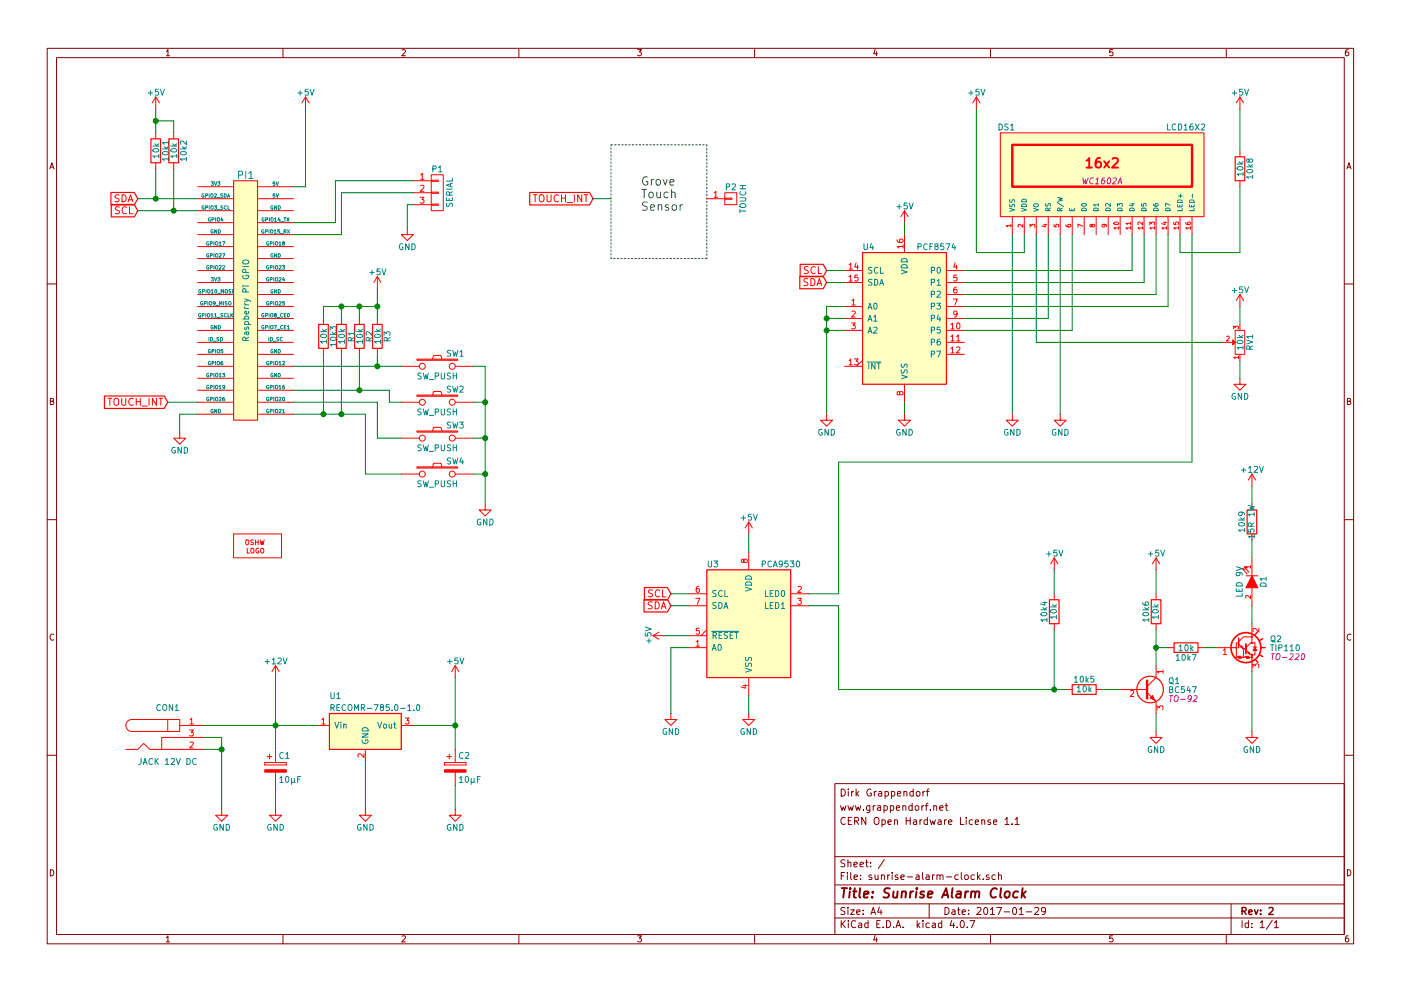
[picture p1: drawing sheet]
EESchema Schematic File Version 2
LIBS:power
LIBS:device
LIBS:transistors
LIBS:conn
LIBS:linear
LIBS:regul
LIBS:74xx
LIBS:cmos4000
LIBS:adc-dac
LIBS:memory
LIBS:xilinx
LIBS:microcontrollers
LIBS:dsp
LIBS:microchip
LIBS:analog_switches
LIBS:motorola
LIBS:texas
LIBS:intel
LIBS:audio
LIBS:interface
LIBS:digital-audio
LIBS:philips
LIBS:display
LIBS:cypress
LIBS:siliconi
LIBS:opto
LIBS:atmel
LIBS:contrib
LIBS:valves
LIBS:dc-dc
LIBS:grappendorf
LIBS:OSHW
LIBS:raspberry_pi
LIBS:sunrise-alarm-clock-cache
EELAYER 25 0
EELAYER END
$Descr A4 11693 8268
encoding utf-8
Sheet 1 1
Title "Sunrise Alarm Clock"
Date "2017-01-29"
Rev "2"
Comp ""
Comment1 ""
Comment2 "CERN Open Hardware License 1.1"
Comment3 "www.grappendorf.net"
Comment4 "Dirk Grappendorf"
$EndDescr
$Comp
L PCF8574 U4
U 1 1
P 7550 2650
F 0 "U4" H 7200 3250 50  0000 L CNN
F 1 "PCF8574" H 7650 3250 50  0000 L CNN
F 2 "" H 7550 2650 50  0000 C CNN
F 3 "" H 7550 2650 50  0000 C CNN
	1    7550 2650
	1    0    0    -1  
$EndComp
$Comp
L BPLUS_GPIO PI1
U 1 1
P 2150 2300
F 0 "PI1" H 2050 3150 60  0000 C CNN
F 1 "Raspberry Pi GPIO" V 2050 2100 50  0000 C CNN
F 2 "" H 2050 2100 60  0000 C CNN
F 3 "" H 2050 2100 60  0000 C CNN
	1    2150 2300
	1    0    0    -1  
$EndComp
$Comp
L CP C2
U 1 1
P 3800 6400
F 0 "C2" H 3825 6500 50  0000 L CNN
F 1 "10µF" H 3825 6300 50  0000 L CNN
F 2 "" H 3838 6250 50  0000 C CNN
F 3 "" H 3800 6400 50  0000 C CNN
	1    3800 6400
	1    0    0    -1  
$EndComp
$Comp
L CP C1
U 1 1
P 2300 6400
F 0 "C1" H 2325 6500 50  0000 L CNN
F 1 "10µF" H 2325 6300 50  0000 L CNN
F 2 "" H 2338 6250 50  0000 C CNN
F 3 "" H 2300 6400 50  0000 C CNN
	1    2300 6400
	1    0    0    -1  
$EndComp
$Comp
L GND #PWR21
U 1 1
P 7550 3450
F 0 "#PWR21" H 7550 3200 50  0001 C CNN
F 1 "GND" H 7550 3300 50  0000 C CNN
F 2 "" H 7550 3450 50  0000 C CNN
F 3 "" H 7550 3450 50  0000 C CNN
	1    7550 3450
	1    0    0    -1  
$EndComp
$Comp
L OSHW_LOGO_FILL LOGO1
U 1 1
P 2150 4550
F 0 "LOGO1" H 2150 4550 45  0001 C CNN
F 1 "OSHW_LOGO_FILL" H 2150 4550 45  0001 C CNN
F 2 "" H 2150 4550 70  0001 C CNN
F 3 "" H 2150 4550 70  0001 C CNN
	1    2150 4550
	1    0    0    -1  
$EndComp
$Comp
L LCD16X2 DS1
U 1 1
P 9200 1450
F 0 "DS1" H 8400 1850 50  0000 C CNN
F 1 "LCD16X2" H 9900 1850 50  0000 C CNN
F 2 "WC1602A" H 9200 1400 50  0000 C CIN
F 3 "" H 9200 1450 50  0000 C CNN
	1    9200 1450
	1    0    0    -1  
$EndComp
$Comp
L PCA9530 U3
U 1 1
P 6250 5200
F 0 "U3" H 5900 5700 50  0000 L CNN
F 1 "PCA9530" H 6350 5700 50  0000 L CNN
F 2 "" H 6250 5200 50  0000 C CNN
F 3 "" H 6250 5200 50  0000 C CNN
	1    6250 5200
	1    0    0    -1  
$EndComp
$Comp
L BARREL_JACK CON1
U 1 1
P 1400 6150
F 0 "CON1" H 1400 6400 50  0000 C CNN
F 1 "JACK 12V DC" H 1400 5950 50  0000 C CNN
F 2 "" H 1400 6150 50  0000 C CNN
F 3 "" H 1400 6150 50  0000 C CNN
	1    1400 6150
	1    0    0    -1  
$EndComp
$Comp
L +5V #PWR22
U 1 1
P 8150 900
F 0 "#PWR22" H 8150 750 50  0001 C CNN
F 1 "+5V" H 8150 1040 50  0000 C CNN
F 2 "" H 8150 900 50  0000 C CNN
F 3 "" H 8150 900 50  0000 C CNN
	1    8150 900 
	1    0    0    -1  
$EndComp
$Comp
L +12V #PWR4
U 1 1
P 2300 5650
F 0 "#PWR4" H 2300 5500 50  0001 C CNN
F 1 "+12V" H 2300 5790 50  0000 C CNN
F 2 "" H 2300 5650 50  0000 C CNN
F 3 "" H 2300 5650 50  0000 C CNN
	1    2300 5650
	1    0    0    -1  
$EndComp
$Comp
L GND #PWR23
U 1 1
P 8450 3450
F 0 "#PWR23" H 8450 3200 50  0001 C CNN
F 1 "GND" H 8450 3300 50  0000 C CNN
F 2 "" H 8450 3450 50  0000 C CNN
F 3 "" H 8450 3450 50  0000 C CNN
	1    8450 3450
	1    0    0    -1  
$EndComp
$Comp
L GND #PWR25
U 1 1
P 8850 3450
F 0 "#PWR25" H 8850 3200 50  0001 C CNN
F 1 "GND" H 8850 3300 50  0000 C CNN
F 2 "" H 8850 3450 50  0000 C CNN
F 3 "" H 8850 3450 50  0000 C CNN
	1    8850 3450
	1    0    0    -1  
$EndComp
Text GLabel 6900 2350 0    59   Input ~ 0
SDA
Text GLabel 6900 2250 0    59   Input ~ 0
SCL
$Comp
L GND #PWR19
U 1 1
P 6900 3450
F 0 "#PWR19" H 6900 3200 50  0001 C CNN
F 1 "GND" H 6900 3300 50  0000 C CNN
F 2 "" H 6900 3450 50  0000 C CNN
F 3 "" H 6900 3450 50  0000 C CNN
	1    6900 3450
	1    0    0    -1  
$EndComp
$Comp
L +5V #PWR20
U 1 1
P 7550 1850
F 0 "#PWR20" H 7550 1700 50  0001 C CNN
F 1 "+5V" H 7550 1990 50  0000 C CNN
F 2 "" H 7550 1850 50  0000 C CNN
F 3 "" H 7550 1850 50  0000 C CNN
	1    7550 1850
	1    0    0    -1  
$EndComp
$Comp
L +5V #PWR6
U 1 1
P 2550 900
F 0 "#PWR6" H 2550 750 50  0001 C CNN
F 1 "+5V" H 2550 1040 50  0000 C CNN
F 2 "" H 2550 900 50  0000 C CNN
F 3 "" H 2550 900 50  0000 C CNN
	1    2550 900 
	1    0    0    -1  
$EndComp
$Comp
L GND #PWR2
U 1 1
P 1500 3600
F 0 "#PWR2" H 1500 3350 50  0001 C CNN
F 1 "GND" H 1500 3450 50  0000 C CNN
F 2 "" H 1500 3600 50  0000 C CNN
F 3 "" H 1500 3600 50  0000 C CNN
	1    1500 3600
	1    0    0    -1  
$EndComp
Text GLabel 1150 1750 0    59   Input ~ 0
SCL
Text GLabel 1150 1650 0    59   Input ~ 0
SDA
$Comp
L SW_PUSH SW1
U 1 1
P 3650 3050
F 0 "SW1" H 3800 3160 50  0000 C CNN
F 1 "SW_PUSH" H 3650 2970 50  0000 C CNN
F 2 "" H 3650 3050 50  0000 C CNN
F 3 "" H 3650 3050 50  0000 C CNN
	1    3650 3050
	1    0    0    -1  
$EndComp
$Comp
L SW_PUSH SW2
U 1 1
P 3650 3350
F 0 "SW2" H 3800 3460 50  0000 C CNN
F 1 "SW_PUSH" H 3650 3270 50  0000 C CNN
F 2 "" H 3650 3350 50  0000 C CNN
F 3 "" H 3650 3350 50  0000 C CNN
	1    3650 3350
	1    0    0    -1  
$EndComp
$Comp
L SW_PUSH SW3
U 1 1
P 3650 3650
F 0 "SW3" H 3800 3760 50  0000 C CNN
F 1 "SW_PUSH" H 3650 3570 50  0000 C CNN
F 2 "" H 3650 3650 50  0000 C CNN
F 3 "" H 3650 3650 50  0000 C CNN
	1    3650 3650
	1    0    0    -1  
$EndComp
$Comp
L SW_PUSH SW4
U 1 1
P 3650 3950
F 0 "SW4" H 3800 4060 50  0000 C CNN
F 1 "SW_PUSH" H 3650 3870 50  0000 C CNN
F 2 "" H 3650 3950 50  0000 C CNN
F 3 "" H 3650 3950 50  0000 C CNN
	1    3650 3950
	1    0    0    -1  
$EndComp
$Comp
L R 10k3
U 1 1
P 2700 2800
F 0 "10k3" V 2780 2800 50  0000 C CNN
F 1 "10k" V 2700 2800 50  0000 C CNN
F 2 "" V 2630 2800 50  0000 C CNN
F 3 "" H 2700 2800 50  0000 C CNN
	1    2700 2800
	1    0    0    -1  
$EndComp
$Comp
L R R2
U 1 1
P 3000 2800
F 0 "R2" V 3080 2800 50  0000 C CNN
F 1 "10k" V 3000 2800 50  0000 C CNN
F 2 "" V 2930 2800 50  0000 C CNN
F 3 "" H 3000 2800 50  0000 C CNN
	1    3000 2800
	1    0    0    -1  
$EndComp
$Comp
L R R3
U 1 1
P 3150 2800
F 0 "R3" V 3230 2800 50  0000 C CNN
F 1 "10k" V 3150 2800 50  0000 C CNN
F 2 "" V 3080 2800 50  0000 C CNN
F 3 "" H 3150 2800 50  0000 C CNN
	1    3150 2800
	1    0    0    -1  
$EndComp
$Comp
L R R1
U 1 1
P 2850 2800
F 0 "R1" V 2930 2800 50  0000 C CNN
F 1 "10k" V 2850 2800 50  0000 C CNN
F 2 "" V 2780 2800 50  0000 C CNN
F 3 "" H 2850 2800 50  0000 C CNN
	1    2850 2800
	1    0    0    -1  
$EndComp
$Comp
L +5V #PWR8
U 1 1
P 3150 2400
F 0 "#PWR8" H 3150 2250 50  0001 C CNN
F 1 "+5V" H 3150 2540 50  0000 C CNN
F 2 "" H 3150 2400 50  0000 C CNN
F 3 "" H 3150 2400 50  0000 C CNN
	1    3150 2400
	1    0    0    -1  
$EndComp
$Comp
L GND #PWR12
U 1 1
P 4050 4200
F 0 "#PWR12" H 4050 3950 50  0001 C CNN
F 1 "GND" H 4050 4050 50  0000 C CNN
F 2 "" H 4050 4200 50  0000 C CNN
F 3 "" H 4050 4200 50  0000 C CNN
	1    4050 4200
	1    0    0    -1  
$EndComp
Text GLabel 1400 3350 0    59   Input ~ 0
TOUCH_INT
Text GLabel 4950 1650 0    59   Input ~ 0
TOUCH_INT
Text GLabel 5600 4950 0    59   Input ~ 0
SCL
Text GLabel 5600 5050 0    59   Input ~ 0
SDA
$Comp
L +5V #PWR17
U 1 1
P 6250 4450
F 0 "#PWR17" H 6250 4300 50  0001 C CNN
F 1 "+5V" H 6250 4590 50  0000 C CNN
F 2 "" H 6250 4450 50  0000 C CNN
F 3 "" H 6250 4450 50  0000 C CNN
	1    6250 4450
	1    0    0    -1  
$EndComp
$Comp
L GND #PWR18
U 1 1
P 6250 5950
F 0 "#PWR18" H 6250 5700 50  0001 C CNN
F 1 "GND" H 6250 5800 50  0000 C CNN
F 2 "" H 6250 5950 50  0000 C CNN
F 3 "" H 6250 5950 50  0000 C CNN
	1    6250 5950
	1    0    0    -1  
$EndComp
$Comp
L R 10k1
U 1 1
P 1300 1250
F 0 "10k1" V 1380 1250 50  0000 C CNN
F 1 "10k" V 1300 1250 50  0000 C CNN
F 2 "" V 1230 1250 50  0000 C CNN
F 3 "" H 1300 1250 50  0000 C CNN
	1    1300 1250
	1    0    0    -1  
$EndComp
$Comp
L R 10k2
U 1 1
P 1450 1250
F 0 "10k2" V 1530 1250 50  0000 C CNN
F 1 "10k" V 1450 1250 50  0000 C CNN
F 2 "" V 1380 1250 50  0000 C CNN
F 3 "" H 1450 1250 50  0000 C CNN
	1    1450 1250
	1    0    0    -1  
$EndComp
$Comp
L +5V #PWR1
U 1 1
P 1300 900
F 0 "#PWR1" H 1300 750 50  0001 C CNN
F 1 "+5V" H 1300 1040 50  0000 C CNN
F 2 "" H 1300 900 50  0000 C CNN
F 3 "" H 1300 900 50  0000 C CNN
	1    1300 900 
	1    0    0    -1  
$EndComp
$Comp
L RECOMR-785.0-1.0 U1
U 1 1
P 3050 6150
F 0 "U1" H 2750 6500 50  0000 L CNN
F 1 "RECOMR-785.0-1.0" H 2750 6400 50  0000 L CNN
F 2 "" H 3800 6350 50  0000 L CIN
F 3 "" H 2650 7100 50  0001 C CNN
	1    3050 6150
	1    0    0    -1  
$EndComp
$Comp
L GND #PWR5
U 1 1
P 2300 6750
F 0 "#PWR5" H 2300 6500 50  0001 C CNN
F 1 "GND" H 2300 6600 50  0000 C CNN
F 2 "" H 2300 6750 50  0000 C CNN
F 3 "" H 2300 6750 50  0000 C CNN
	1    2300 6750
	1    0    0    -1  
$EndComp
$Comp
L GND #PWR7
U 1 1
P 3050 6750
F 0 "#PWR7" H 3050 6500 50  0001 C CNN
F 1 "GND" H 3050 6600 50  0000 C CNN
F 2 "" H 3050 6750 50  0000 C CNN
F 3 "" H 3050 6750 50  0000 C CNN
	1    3050 6750
	1    0    0    -1  
$EndComp
$Comp
L GND #PWR11
U 1 1
P 3800 6750
F 0 "#PWR11" H 3800 6500 50  0001 C CNN
F 1 "GND" H 3800 6600 50  0000 C CNN
F 2 "" H 3800 6750 50  0000 C CNN
F 3 "" H 3800 6750 50  0000 C CNN
	1    3800 6750
	1    0    0    -1  
$EndComp
$Comp
L GND #PWR3
U 1 1
P 1850 6750
F 0 "#PWR3" H 1850 6500 50  0001 C CNN
F 1 "GND" H 1850 6600 50  0000 C CNN
F 2 "" H 1850 6750 50  0000 C CNN
F 3 "" H 1850 6750 50  0000 C CNN
	1    1850 6750
	1    0    0    -1  
$EndComp
$Comp
L +5V #PWR10
U 1 1
P 3800 5650
F 0 "#PWR10" H 3800 5500 50  0001 C CNN
F 1 "+5V" H 3800 5790 50  0000 C CNN
F 2 "" H 3800 5650 50  0000 C CNN
F 3 "" H 3800 5650 50  0000 C CNN
	1    3800 5650
	1    0    0    -1  
$EndComp
$Comp
L CONN_01X01 P2
U 1 1
P 6100 1650
F 0 "P2" H 6100 1750 50  0000 C CNN
F 1 "TOUCH" V 6200 1650 50  0000 C CNN
F 2 "" H 6100 1650 50  0000 C CNN
F 3 "" H 6100 1650 50  0000 C CNN
	1    6100 1650
	1    0    0    -1  
$EndComp
$Comp
L R 10k8
U 1 1
P 10350 1400
F 0 "10k8" V 10430 1400 50  0000 C CNN
F 1 "10k" V 10350 1400 50  0000 C CNN
F 2 "" V 10280 1400 50  0000 C CNN
F 3 "" H 10350 1400 50  0000 C CNN
	1    10350 1400
	1    0    0    -1  
$EndComp
$Comp
L +5V #PWR28
U 1 1
P 10350 900
F 0 "#PWR28" H 10350 750 50  0001 C CNN
F 1 "+5V" H 10350 1040 50  0000 C CNN
F 2 "" H 10350 900 50  0000 C CNN
F 3 "" H 10350 900 50  0000 C CNN
	1    10350 900 
	1    0    0    -1  
$EndComp
Wire Wire Line
	9450 2250 8050 2250
Wire Wire Line
	9450 1950 9450 2250
Wire Wire Line
	9550 2350 8050 2350
Wire Wire Line
	9550 1950 9550 2350
Wire Wire Line
	9650 2450 8050 2450
Wire Wire Line
	9650 1950 9650 2450
Wire Wire Line
	9750 2550 8050 2550
Wire Wire Line
	9750 1950 9750 2550
Wire Wire Line
	8750 2650 8050 2650
Wire Wire Line
	8750 1950 8750 2650
Wire Wire Line
	8950 2750 8050 2750
Wire Wire Line
	8950 1950 8950 2750
Wire Wire Line
	7550 3450 7550 3350
Wire Wire Line
	8450 1950 8450 3450
Wire Wire Line
	8150 900  8150 2100
Wire Wire Line
	8150 2100 8550 2100
Wire Wire Line
	8550 2100 8550 1950
Wire Wire Line
	8850 3450 8850 1950
Wire Wire Line
	6900 2250 7050 2250
Wire Wire Line
	6900 2350 7050 2350
Wire Wire Line
	6900 2550 6900 2650
Wire Wire Line
	6900 2650 6900 2750
Wire Wire Line
	6900 2750 6900 3450
Wire Wire Line
	6900 2550 7050 2550
Wire Wire Line
	7050 2650 6900 2650
Connection ~ 6900 2650
Wire Wire Line
	7050 2750 6900 2750
Connection ~ 6900 2750
Wire Wire Line
	7550 1850 7550 1950
Wire Wire Line
	2450 1550 2550 1550
Wire Wire Line
	2550 1550 2550 900 
Wire Wire Line
	1500 3600 1500 3450
Wire Wire Line
	1500 3450 1650 3450
Wire Wire Line
	1150 1750 1450 1750
Wire Wire Line
	1450 1750 1650 1750
Wire Wire Line
	1150 1650 1300 1650
Wire Wire Line
	1300 1650 1650 1650
Wire Wire Line
	2450 3050 3150 3050
Wire Wire Line
	3150 3050 3350 3050
Wire Wire Line
	2450 3250 3000 3250
Wire Wire Line
	3000 3250 3250 3250
Wire Wire Line
	3250 3250 3250 3350
Wire Wire Line
	3250 3350 3350 3350
Wire Wire Line
	2450 3350 3150 3350
Wire Wire Line
	3150 3350 3150 3650
Wire Wire Line
	3150 3650 3350 3650
Wire Wire Line
	2450 3450 2700 3450
Wire Wire Line
	2700 3450 2850 3450
Wire Wire Line
	2850 3450 3050 3450
Wire Wire Line
	3050 3450 3050 3950
Wire Wire Line
	3050 3950 3350 3950
Wire Wire Line
	3150 2950 3150 3050
Connection ~ 3150 3050
Wire Wire Line
	3000 2950 3000 3250
Connection ~ 3000 3250
Wire Wire Line
	2850 2950 2850 3450
Connection ~ 2850 3450
Wire Wire Line
	2700 2950 2700 3450
Connection ~ 2700 3450
Wire Wire Line
	2700 2650 2700 2550
Wire Wire Line
	2700 2550 2850 2550
Wire Wire Line
	2850 2550 3000 2550
Wire Wire Line
	3000 2550 3150 2550
Wire Wire Line
	3150 2400 3150 2550
Wire Wire Line
	3150 2550 3150 2650
Wire Wire Line
	3000 2650 3000 2550
Connection ~ 3000 2550
Wire Wire Line
	2850 2650 2850 2550
Connection ~ 2850 2550
Connection ~ 3150 2550
Wire Wire Line
	4050 3050 4050 3350
Wire Wire Line
	4050 3350 4050 3650
Wire Wire Line
	4050 3650 4050 3950
Wire Wire Line
	4050 3950 4050 4200
Wire Wire Line
	4050 3050 3950 3050
Wire Wire Line
	3950 3350 4050 3350
Connection ~ 4050 3350
Wire Wire Line
	3950 3650 4050 3650
Connection ~ 4050 3650
Wire Wire Line
	3950 3950 4050 3950
Connection ~ 4050 3950
Wire Wire Line
	1650 3350 1400 3350
Wire Wire Line
	5100 1650 4950 1650
Wire Wire Line
	5750 4950 5600 4950
Wire Wire Line
	5750 5050 5600 5050
Wire Wire Line
	6250 4450 6250 4600
Wire Wire Line
	6250 5800 6250 5950
Wire Wire Line
	1300 1400 1300 1650
Connection ~ 1300 1650
Wire Wire Line
	1450 1400 1450 1750
Connection ~ 1450 1750
Wire Wire Line
	1300 900  1300 1000
Wire Wire Line
	1300 1000 1300 1100
Wire Wire Line
	1450 1100 1450 1000
Wire Wire Line
	1450 1000 1300 1000
Connection ~ 1300 1000
Wire Wire Line
	3450 6050 3800 6050
Wire Wire Line
	3800 5650 3800 6050
Wire Wire Line
	3800 6050 3800 6250
Wire Wire Line
	1700 6250 1850 6250
Wire Wire Line
	1850 6150 1850 6250
Wire Wire Line
	1850 6250 1850 6750
Wire Wire Line
	2300 6550 2300 6750
Wire Wire Line
	3050 6350 3050 6750
Wire Wire Line
	3800 6550 3800 6750
Wire Wire Line
	1700 6050 2300 6050
Wire Wire Line
	2300 6050 2650 6050
Wire Wire Line
	2300 5650 2300 6050
Wire Wire Line
	2300 6050 2300 6250
Connection ~ 2300 6050
Connection ~ 3800 6050
Wire Wire Line
	9850 1950 9850 2100
Wire Wire Line
	9850 2100 10350 2100
Wire Wire Line
	10350 2100 10350 1550
Wire Wire Line
	10350 1250 10350 900 
Wire Wire Line
	6750 4950 7000 4950
Wire Wire Line
	7000 4950 7000 3850
Wire Wire Line
	7000 3850 9950 3850
Wire Wire Line
	9950 3850 9950 1950
Wire Wire Line
	1700 6150 1850 6150
Connection ~ 1850 6250
$Comp
L TIP120 Q2
U 1 1
P 10350 5400
F 0 "Q2" H 10600 5475 50  0000 L CNN
F 1 "TIP110" H 10600 5400 50  0000 L CNN
F 2 "TO-220" H 10600 5325 50  0000 L CIN
F 3 "" H 10350 5400 50  0000 L CNN
	1    10350 5400
	1    0    0    -1  
$EndComp
$Comp
L BC547 Q1
U 1 1
P 9550 5750
F 0 "Q1" H 9750 5825 50  0000 L CNN
F 1 "BC547" H 9750 5750 50  0000 L CNN
F 2 "TO-92" H 9750 5675 50  0000 L CIN
F 3 "" H 9550 5750 50  0000 L CNN
	1    9550 5750
	1    0    0    -1  
$EndComp
$Comp
L R 10k7
U 1 1
P 9900 5400
F 0 "10k7" V 9980 5400 50  0000 C CNN
F 1 "10k" V 9900 5400 50  0000 C CNN
F 2 "" V 9830 5400 50  0000 C CNN
F 3 "" H 9900 5400 50  0000 C CNN
	1    9900 5400
	0    1    1    0   
$EndComp
$Comp
L R 10k6
U 1 1
P 9650 5100
F 0 "10k6" V 9730 5100 50  0000 C CNN
F 1 "10k" V 9650 5100 50  0000 C CNN
F 2 "" V 9580 5100 50  0000 C CNN
F 3 "" H 9650 5100 50  0000 C CNN
	1    9650 5100
	-1   0    0    1   
$EndComp
$Comp
L R 10k5
U 1 1
P 9050 5750
F 0 "10k5" V 9130 5750 50  0000 C CNN
F 1 "10k" V 9050 5750 50  0000 C CNN
F 2 "" V 8980 5750 50  0000 C CNN
F 3 "" H 9050 5750 50  0000 C CNN
	1    9050 5750
	0    -1   -1   0   
$EndComp
$Comp
L R 10k4
U 1 1
P 8800 5100
F 0 "10k4" V 8880 5100 50  0000 C CNN
F 1 "10k" V 8800 5100 50  0000 C CNN
F 2 "" V 8730 5100 50  0000 C CNN
F 3 "" H 8800 5100 50  0000 C CNN
	1    8800 5100
	-1   0    0    1   
$EndComp
Wire Wire Line
	9650 5250 9650 5400
Wire Wire Line
	9650 5400 9650 5550
Wire Wire Line
	9750 5400 9650 5400
Connection ~ 9650 5400
Wire Wire Line
	10150 5400 10050 5400
Wire Wire Line
	9350 5750 9200 5750
Wire Wire Line
	8800 5250 8800 5750
Wire Wire Line
	7000 5750 8800 5750
Wire Wire Line
	8800 5750 8900 5750
$Comp
L GND #PWR27
U 1 1
P 9650 6100
F 0 "#PWR27" H 9650 5850 50  0001 C CNN
F 1 "GND" H 9650 5950 50  0000 C CNN
F 2 "" H 9650 6100 50  0000 C CNN
F 3 "" H 9650 6100 50  0000 C CNN
	1    9650 6100
	1    0    0    -1  
$EndComp
$Comp
L GND #PWR32
U 1 1
P 10450 6100
F 0 "#PWR32" H 10450 5850 50  0001 C CNN
F 1 "GND" H 10450 5950 50  0000 C CNN
F 2 "" H 10450 6100 50  0000 C CNN
F 3 "" H 10450 6100 50  0000 C CNN
	1    10450 6100
	1    0    0    -1  
$EndComp
Wire Wire Line
	10450 5600 10450 6100
Wire Wire Line
	9650 5950 9650 6100
$Comp
L LED-RESCUE-sunrise-alarm-clock D1
U 1 1
P 10450 4850
F 0 "D1" H 10450 4950 50  0000 C CNN
F 1 "LED 9V" H 10450 4750 50  0000 C CNN
F 2 "" H 10450 4850 50  0000 C CNN
F 3 "" H 10450 4850 50  0000 C CNN
	1    10450 4850
	0    1    1    0   
$EndComp
$Comp
L R 10k9
U 1 1
P 10450 4350
F 0 "10k9" V 10530 4350 50  0000 C CNN
F 1 "15R 1W" V 10450 4350 50  0000 C CNN
F 2 "" V 10380 4350 50  0000 C CNN
F 3 "" H 10450 4350 50  0000 C CNN
	1    10450 4350
	-1   0    0    1   
$EndComp
$Comp
L +12V #PWR31
U 1 1
P 10450 4050
F 0 "#PWR31" H 10450 3900 50  0001 C CNN
F 1 "+12V" H 10450 4190 50  0000 C CNN
F 2 "" H 10450 4050 50  0000 C CNN
F 3 "" H 10450 4050 50  0000 C CNN
	1    10450 4050
	1    0    0    -1  
$EndComp
Wire Wire Line
	10450 4050 10450 4200
Wire Wire Line
	10450 4500 10450 4650
Wire Wire Line
	10450 5050 10450 5200
Wire Wire Line
	6750 5050 7000 5050
Wire Wire Line
	7000 5050 7000 5750
Connection ~ 8800 5750
$Comp
L +5V #PWR24
U 1 1
P 8800 4750
F 0 "#PWR24" H 8800 4600 50  0001 C CNN
F 1 "+5V" H 8800 4890 50  0000 C CNN
F 2 "" H 8800 4750 50  0000 C CNN
F 3 "" H 8800 4750 50  0000 C CNN
	1    8800 4750
	1    0    0    -1  
$EndComp
$Comp
L +5V #PWR26
U 1 1
P 9650 4750
F 0 "#PWR26" H 9650 4600 50  0001 C CNN
F 1 "+5V" H 9650 4890 50  0000 C CNN
F 2 "" H 9650 4750 50  0000 C CNN
F 3 "" H 9650 4750 50  0000 C CNN
	1    9650 4750
	1    0    0    -1  
$EndComp
Wire Wire Line
	8800 4750 8800 4950
Wire Wire Line
	9650 4750 9650 4950
$Comp
L GND #PWR16
U 1 1
P 5600 5950
F 0 "#PWR16" H 5600 5700 50  0001 C CNN
F 1 "GND" H 5600 5800 50  0000 C CNN
F 2 "" H 5600 5950 50  0000 C CNN
F 3 "" H 5600 5950 50  0000 C CNN
	1    5600 5950
	1    0    0    -1  
$EndComp
Wire Wire Line
	5600 5950 5600 5400
Wire Wire Line
	5600 5400 5750 5400
$Comp
L +5V #PWR15
U 1 1
P 5550 5300
F 0 "#PWR15" H 5550 5150 50  0001 C CNN
F 1 "+5V" H 5550 5440 50  0000 C CNN
F 2 "" H 5550 5300 50  0000 C CNN
F 3 "" H 5550 5300 50  0000 C CNN
	1    5550 5300
	0    -1   -1   0   
$EndComp
Wire Wire Line
	5750 5300 5550 5300
$Comp
L CONN_01X03 P1
U 1 1
P 3650 1600
F 0 "P1" H 3650 1800 50  0000 C CNN
F 1 "SERIAL" V 3750 1600 50  0000 C CNN
F 2 "" H 3650 1600 50  0000 C CNN
F 3 "" H 3650 1600 50  0000 C CNN
	1    3650 1600
	1    0    0    -1  
$EndComp
Wire Wire Line
	2450 1850 2800 1850
Wire Wire Line
	2800 1850 2800 1500
Wire Wire Line
	2800 1500 3450 1500
Wire Wire Line
	2450 1950 2850 1950
Wire Wire Line
	2850 1950 2850 1600
Wire Wire Line
	2850 1600 3450 1600
$Comp
L GND #PWR9
U 1 1
P 3400 1900
F 0 "#PWR9" H 3400 1650 50  0001 C CNN
F 1 "GND" H 3400 1750 50  0000 C CNN
F 2 "" H 3400 1900 50  0000 C CNN
F 3 "" H 3400 1900 50  0000 C CNN
	1    3400 1900
	1    0    0    -1  
$EndComp
Wire Wire Line
	3400 1900 3400 1700
Wire Wire Line
	3400 1700 3450 1700
$Comp
L POT-RESCUE-sunrise-alarm-clock RV1
U 1 1
P 10350 2850
F 0 "RV1" H 10350 2770 50  0000 C CNN
F 1 "10k" H 10350 2850 50  0000 C CNN
F 2 "" H 10350 2850 50  0000 C CNN
F 3 "" H 10350 2850 50  0000 C CNN
	1    10350 2850
	0    -1   -1   0   
$EndComp
$Comp
L GND #PWR30
U 1 1
P 10350 3150
F 0 "#PWR30" H 10350 2900 50  0001 C CNN
F 1 "GND" H 10350 3000 50  0000 C CNN
F 2 "" H 10350 3150 50  0000 C CNN
F 3 "" H 10350 3150 50  0000 C CNN
	1    10350 3150
	1    0    0    -1  
$EndComp
$Comp
L +5V #PWR29
U 1 1
P 10350 2550
F 0 "#PWR29" H 10350 2400 50  0001 C CNN
F 1 "+5V" H 10350 2690 50  0000 C CNN
F 2 "" H 10350 2550 50  0000 C CNN
F 3 "" H 10350 2550 50  0000 C CNN
	1    10350 2550
	1    0    0    -1  
$EndComp
Wire Wire Line
	8650 1950 8650 2850
Wire Wire Line
	8650 2850 10200 2850
Wire Wire Line
	10350 3000 10350 3150
Wire Wire Line
	10350 2700 10350 2550
Wire Notes Line
	5100 1200 5900 1200
Wire Notes Line
	5900 1200 5900 2150
Wire Notes Line
	5900 2150 5100 2150
Wire Notes Line
	5100 2150 5100 1200
Text Notes 5350 1750 0    70   ~ 0
Grove\nTouch\nSensor
$EndSCHEMATC
